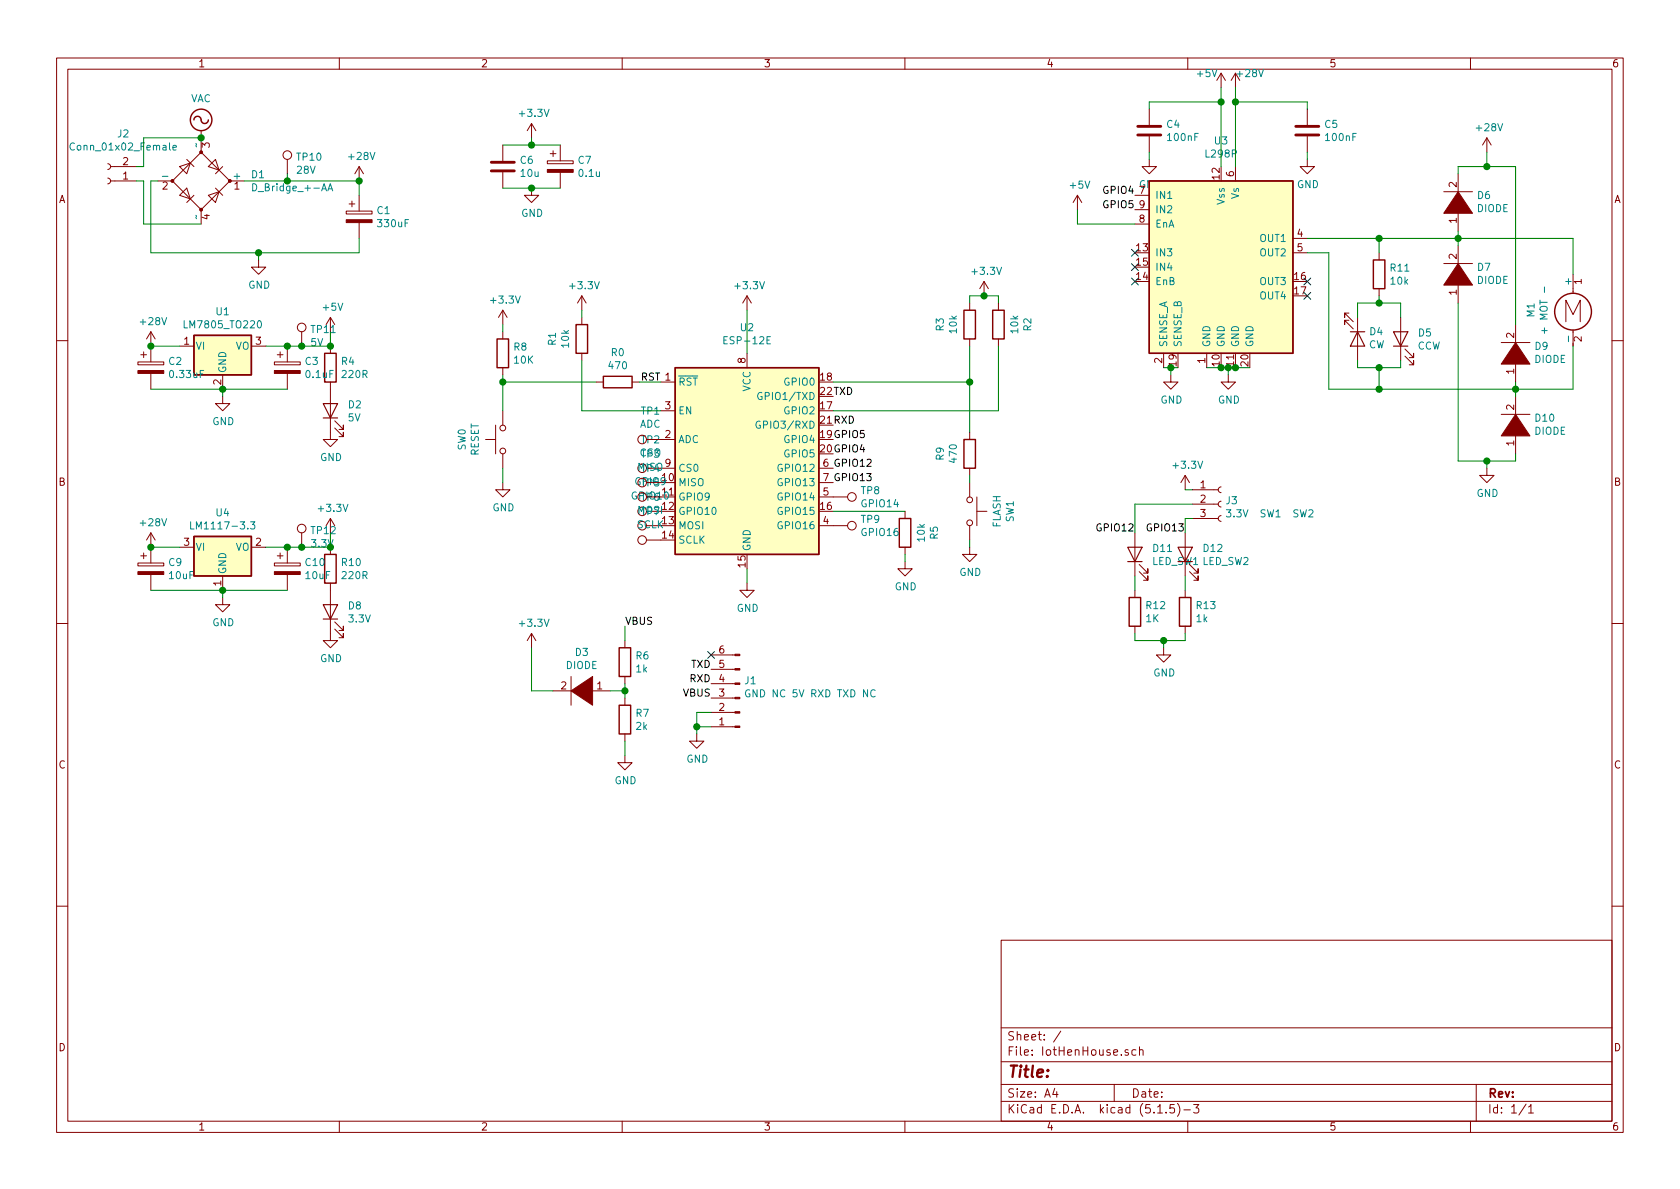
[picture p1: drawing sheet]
EESchema Schematic File Version 4
EELAYER 30 0
EELAYER END
$Descr A4 11693 8268
encoding utf-8
Sheet 1 1
Title ""
Date ""
Rev ""
Comp ""
Comment1 ""
Comment2 ""
Comment3 ""
Comment4 ""
$EndDescr
$Comp
L Device:LED D2
U 1 1
P 2300 2850
F 0 "D2" V 2339 2732 50  0000 R CNN
F 1 "5V" V 2248 2732 50  0000 R CNN
F 2 "LED_SMD:LED_0805_2012Metric_Pad1.15x1.40mm_HandSolder" H 2300 2850 50  0001 C CNN
F 3 "~" H 2300 2850 50  0001 C CNN
	1    2300 2850
	0    -1   -1   0   
$EndComp
$Comp
L Device:R R4
U 1 1
P 2300 2550
F 0 "R4" H 2370 2596 50  0000 L CNN
F 1 "220R" H 2370 2505 50  0000 L CNN
F 2 "Resistor_SMD:R_0805_2012Metric_Pad1.15x1.40mm_HandSolder" V 2230 2550 50  0001 C CNN
F 3 "~" H 2300 2550 50  0001 C CNN
	1    2300 2550
	1    0    0    -1  
$EndComp
$Comp
L power:GND #PWR011
U 1 1
P 2300 3000
F 0 "#PWR011" H 2300 2750 50  0001 C CNN
F 1 "GND" H 2305 2827 50  0000 C CNN
F 2 "" H 2300 3000 50  0001 C CNN
F 3 "" H 2300 3000 50  0001 C CNN
	1    2300 3000
	1    0    0    -1  
$EndComp
$Comp
L power:VAC #PWR01
U 1 1
P 1400 950
F 0 "#PWR01" H 1400 850 50  0001 C CNN
F 1 "VAC" H 1400 1225 50  0000 C CNN
F 2 "" H 1400 950 50  0001 C CNN
F 3 "" H 1400 950 50  0001 C CNN
	1    1400 950 
	1    0    0    -1  
$EndComp
$Comp
L Device:D_Bridge_+-AA D1
U 1 1
P 1400 1250
F 0 "D1" H 1744 1296 50  0000 L CNN
F 1 "D_Bridge_+-AA" H 1744 1205 50  0000 L CNN
F 2 "Diode_THT:Diode_Bridge_32.0x5.6x17.0mm_P10.0mm_P7.5mm" H 1400 1250 50  0001 C CNN
F 3 "~" H 1400 1250 50  0001 C CNN
	1    1400 1250
	1    0    0    -1  
$EndComp
$Comp
L Device:CP C1
U 1 1
P 2500 1500
F 0 "C1" H 2618 1546 50  0000 L CNN
F 1 "330uF" H 2618 1455 50  0000 L CNN
F 2 "Capacitor_THT:CP_Radial_D22.0mm_P10.00mm_SnapIn" H 2538 1350 50  0001 C CNN
F 3 "~" H 2500 1500 50  0001 C CNN
	1    2500 1500
	1    0    0    -1  
$EndComp
Wire Wire Line
	2500 1750 2500 1650
$Comp
L power:GND #PWR02
U 1 1
P 1800 1800
F 0 "#PWR02" H 1800 1550 50  0001 C CNN
F 1 "GND" H 1805 1627 50  0000 C CNN
F 2 "" H 1800 1800 50  0001 C CNN
F 3 "" H 1800 1800 50  0001 C CNN
	1    1800 1800
	1    0    0    -1  
$EndComp
Wire Wire Line
	2500 1250 2500 1350
$Comp
L Motor:Motor_DC M1
U 1 1
P 10950 2100
F 0 "M1" V 10655 2050 50  0000 C CNN
F 1 "+ MOT -" V 10746 2050 50  0000 C CNN
F 2 "Connector_JST:JST_NV_B02P-NV_1x02_P5.00mm_Vertical" H 10950 2010 50  0001 C CNN
F 3 "~" H 10950 2010 50  0001 C CNN
	1    10950 2100
	1    0    0    -1  
$EndComp
$Comp
L Driver_Motor:L298P U3
U 1 1
P 8500 1850
F 0 "U3" H 8500 2731 50  0000 C CNN
F 1 "L298P" H 8500 2640 50  0000 C CNN
F 2 "PowerSO-20:PowerSO-20" H 8650 2100 50  0001 C CNN
F 3 "http://www.st.com/st-web-ui/static/active/en/resource/technical/document/datasheet/CD00000240.pdf" H 8650 2100 50  0001 C CNN
	1    8500 1850
	1    0    0    -1  
$EndComp
$Comp
L power:GND #PWR019
U 1 1
P 8550 2600
F 0 "#PWR019" H 8550 2350 50  0001 C CNN
F 1 "GND" H 8555 2427 50  0000 C CNN
F 2 "" H 8550 2600 50  0001 C CNN
F 3 "" H 8550 2600 50  0001 C CNN
	1    8550 2600
	1    0    0    -1  
$EndComp
$Comp
L pspice:DIODE D6
U 1 1
P 10150 1400
F 0 "D6" V 10196 1272 50  0000 R CNN
F 1 "DIODE" V 10105 1272 50  0000 R CNN
F 2 "Diode_SMD:D_SMA" H 10150 1400 50  0001 C CNN
F 3 "~" H 10150 1400 50  0001 C CNN
	1    10150 1400
	0    -1   -1   0   
$EndComp
$Comp
L pspice:DIODE D7
U 1 1
P 10150 1900
F 0 "D7" V 10196 1772 50  0000 R CNN
F 1 "DIODE" V 10105 1772 50  0000 R CNN
F 2 "Diode_SMD:D_SMA" H 10150 1900 50  0001 C CNN
F 3 "~" H 10150 1900 50  0001 C CNN
	1    10150 1900
	0    -1   -1   0   
$EndComp
$Comp
L power:+28V #PWR022
U 1 1
P 10350 1050
F 0 "#PWR022" H 10350 900 50  0001 C CNN
F 1 "+28V" H 10365 1223 50  0000 C CNN
F 2 "" H 10600 1100 50  0001 C CNN
F 3 "" H 10600 1100 50  0001 C CNN
	1    10350 1050
	1    0    0    -1  
$EndComp
$Comp
L power:+5V #PWR014
U 1 1
P 7500 1450
F 0 "#PWR014" H 7500 1300 50  0001 C CNN
F 1 "+5V" H 7515 1623 50  0000 C CNN
F 2 "" H 7500 1450 50  0001 C CNN
F 3 "" H 7500 1450 50  0001 C CNN
	1    7500 1450
	1    0    0    -1  
$EndComp
Wire Wire Line
	7500 1450 7500 1550
Wire Wire Line
	7500 1550 7900 1550
$Comp
L power:+28V #PWR020
U 1 1
P 8600 600
F 0 "#PWR020" H 8600 450 50  0001 C CNN
F 1 "+28V" H 8700 700 50  0000 C CNN
F 2 "" H 8850 650 50  0001 C CNN
F 3 "" H 8850 650 50  0001 C CNN
	1    8600 600 
	1    0    0    -1  
$EndComp
$Comp
L power:+5V #PWR018
U 1 1
P 8500 600
F 0 "#PWR018" H 8500 450 50  0001 C CNN
F 1 "+5V" H 8400 700 50  0000 C CNN
F 2 "" H 8500 600 50  0001 C CNN
F 3 "" H 8500 600 50  0001 C CNN
	1    8500 600 
	1    0    0    -1  
$EndComp
$Comp
L Device:C C4
U 1 1
P 8000 900
F 0 "C4" H 8115 946 50  0000 L CNN
F 1 "100nF" H 8115 855 50  0000 L CNN
F 2 "Capacitor_SMD:CP_Elec_4x4.5" H 8038 750 50  0001 C CNN
F 3 "~" H 8000 900 50  0001 C CNN
	1    8000 900 
	1    0    0    -1  
$EndComp
$Comp
L Device:C C5
U 1 1
P 9100 900
F 0 "C5" H 9215 946 50  0000 L CNN
F 1 "100nF" H 9215 855 50  0000 L CNN
F 2 "Capacitor_SMD:CP_Elec_4x4.5" H 9138 750 50  0001 C CNN
F 3 "~" H 9100 900 50  0001 C CNN
	1    9100 900 
	1    0    0    -1  
$EndComp
Wire Wire Line
	9100 700  9100 750 
Wire Wire Line
	8500 700  8000 700 
Wire Wire Line
	8000 700  8000 750 
Wire Wire Line
	8600 700  9100 700 
$Comp
L power:+5V #PWR05
U 1 1
P 2300 2300
F 0 "#PWR05" H 2300 2150 50  0001 C CNN
F 1 "+5V" H 2315 2473 50  0000 C CNN
F 2 "" H 2300 2300 50  0001 C CNN
F 3 "" H 2300 2300 50  0001 C CNN
	1    2300 2300
	1    0    0    -1  
$EndComp
$Comp
L power:GND #PWR04
U 1 1
P 1550 2750
F 0 "#PWR04" H 1550 2500 50  0001 C CNN
F 1 "GND" H 1555 2577 50  0000 C CNN
F 2 "" H 1550 2750 50  0001 C CNN
F 3 "" H 1550 2750 50  0001 C CNN
	1    1550 2750
	1    0    0    -1  
$EndComp
Wire Wire Line
	1550 2700 1550 2750
$Comp
L Device:CP C3
U 1 1
P 2000 2550
F 0 "C3" H 2118 2596 50  0000 L CNN
F 1 "0.1uF" H 2118 2505 50  0000 L CNN
F 2 "Capacitor_THT:CP_Radial_D8.0mm_P3.50mm" H 2038 2400 50  0001 C CNN
F 3 "" H 2000 2550 50  0001 C CNN
	1    2000 2550
	1    0    0    -1  
$EndComp
$Comp
L Device:CP C2
U 1 1
P 1050 2550
F 0 "C2" H 1168 2596 50  0000 L CNN
F 1 "0.33uF" H 1168 2505 50  0000 L CNN
F 2 "Capacitor_THT:CP_Radial_D8.0mm_P3.50mm" H 1088 2400 50  0001 C CNN
F 3 "~" H 1050 2550 50  0001 C CNN
	1    1050 2550
	1    0    0    -1  
$EndComp
Connection ~ 1550 2700
Wire Wire Line
	1050 2400 1250 2400
Wire Wire Line
	1050 2700 1550 2700
Wire Wire Line
	1850 2400 2000 2400
Wire Wire Line
	1550 2700 2000 2700
Connection ~ 2000 2400
Wire Wire Line
	2300 2300 2300 2400
$Comp
L power:GND #PWR08
U 1 1
P 5200 4050
F 0 "#PWR08" H 5200 3800 50  0001 C CNN
F 1 "GND" H 5205 3877 50  0000 C CNN
F 2 "" H 5200 4050 50  0001 C CNN
F 3 "" H 5200 4050 50  0001 C CNN
	1    5200 4050
	1    0    0    -1  
$EndComp
Wire Wire Line
	5200 4050 5200 3950
$Comp
L power:+3.3V #PWR07
U 1 1
P 3700 950
F 0 "#PWR07" H 3700 800 50  0001 C CNN
F 1 "+3.3V" H 3715 1123 50  0000 C CNN
F 2 "" H 3700 950 50  0001 C CNN
F 3 "" H 3700 950 50  0001 C CNN
	1    3700 950 
	1    0    0    -1  
$EndComp
$Comp
L Device:R R1
U 1 1
P 4050 2350
F 0 "R1" V 3843 2350 50  0000 C CNN
F 1 "10k" V 3934 2350 50  0000 C CNN
F 2 "Resistor_SMD:R_0805_2012Metric_Pad1.15x1.40mm_HandSolder" V 3980 2350 50  0001 C CNN
F 3 "~" H 4050 2350 50  0001 C CNN
	1    4050 2350
	1    0    0    -1  
$EndComp
$Comp
L Device:R R0
U 1 1
P 4300 2650
F 0 "R0" V 4093 2650 50  0000 C CNN
F 1 "470" V 4184 2650 50  0000 C CNN
F 2 "Resistor_SMD:R_0805_2012Metric_Pad1.15x1.40mm_HandSolder" V 4230 2650 50  0001 C CNN
F 3 "~" H 4300 2650 50  0001 C CNN
	1    4300 2650
	0    1    1    0   
$EndComp
$Comp
L Switch:SW_Push SW0
U 1 1
P 3500 3050
F 0 "SW0" H 3500 3335 50  0000 C CNN
F 1 "RESET" H 3500 3244 50  0000 C CNN
F 2 "Button_Switch_SMD:SW_SPST_CK_RS282G05A3" H 3500 3250 50  0001 C CNN
F 3 "~" H 3500 3250 50  0001 C CNN
	1    3500 3050
	0    -1   -1   0   
$EndComp
$Comp
L power:GND #PWR06
U 1 1
P 3500 3350
F 0 "#PWR06" H 3500 3100 50  0001 C CNN
F 1 "GND" H 3505 3177 50  0000 C CNN
F 2 "" H 3500 3350 50  0001 C CNN
F 3 "" H 3500 3350 50  0001 C CNN
	1    3500 3350
	1    0    0    -1  
$EndComp
$Comp
L power:GND #PWR010
U 1 1
P 6300 3900
F 0 "#PWR010" H 6300 3650 50  0001 C CNN
F 1 "GND" H 6305 3727 50  0000 C CNN
F 2 "" H 6300 3900 50  0001 C CNN
F 3 "" H 6300 3900 50  0001 C CNN
	1    6300 3900
	1    0    0    -1  
$EndComp
$Comp
L Device:R R5
U 1 1
P 6300 3700
F 0 "R5" V 6093 3700 50  0000 C CNN
F 1 "10k" V 6184 3700 50  0000 C CNN
F 2 "Resistor_SMD:R_0805_2012Metric_Pad1.15x1.40mm_HandSolder" V 6230 3700 50  0001 C CNN
F 3 "~" H 6300 3700 50  0001 C CNN
	1    6300 3700
	-1   0    0    1   
$EndComp
Wire Wire Line
	6300 3850 6300 3900
Wire Wire Line
	2000 2400 2100 2400
Connection ~ 2300 2400
$Comp
L Device:R R3
U 1 1
P 6750 2250
F 0 "R3" V 6543 2250 50  0000 C CNN
F 1 "10k" V 6634 2250 50  0000 C CNN
F 2 "Resistor_SMD:R_0805_2012Metric_Pad1.15x1.40mm_HandSolder" V 6680 2250 50  0001 C CNN
F 3 "~" H 6750 2250 50  0001 C CNN
	1    6750 2250
	1    0    0    -1  
$EndComp
$Comp
L Device:R R2
U 1 1
P 6950 2250
F 0 "R2" V 6743 2250 50  0000 C CNN
F 1 "10k" V 6834 2250 50  0000 C CNN
F 2 "Resistor_SMD:R_0805_2012Metric_Pad1.15x1.40mm_HandSolder" V 6880 2250 50  0001 C CNN
F 3 "~" H 6950 2250 50  0001 C CNN
	1    6950 2250
	-1   0    0    1   
$EndComp
$Comp
L Switch:SW_Push SW1
U 1 1
P 6750 3550
F 0 "SW1" H 6750 3835 50  0000 C CNN
F 1 "FLASH" H 6750 3744 50  0000 C CNN
F 2 "Connector_PinHeader_2.54mm:PinHeader_1x02_P2.54mm_Vertical" H 6750 3750 50  0001 C CNN
F 3 "~" H 6750 3750 50  0001 C CNN
	1    6750 3550
	0    1    1    0   
$EndComp
$Comp
L power:GND #PWR09
U 1 1
P 6750 3800
F 0 "#PWR09" H 6750 3550 50  0001 C CNN
F 1 "GND" H 6755 3627 50  0000 C CNN
F 2 "" H 6750 3800 50  0001 C CNN
F 3 "" H 6750 3800 50  0001 C CNN
	1    6750 3800
	1    0    0    -1  
$EndComp
Wire Wire Line
	6750 3800 6750 3750
Wire Wire Line
	5800 3550 6300 3550
$Comp
L Device:C C6
U 1 1
P 3500 1150
F 0 "C6" H 3615 1196 50  0000 L CNN
F 1 "10u" H 3615 1105 50  0000 L CNN
F 2 "Capacitor_SMD:C_1210_3225Metric_Pad1.42x2.65mm_HandSolder" H 3538 1000 50  0001 C CNN
F 3 "~" H 3500 1150 50  0001 C CNN
	1    3500 1150
	1    0    0    -1  
$EndComp
$Comp
L Device:CP C7
U 1 1
P 3900 1150
F 0 "C7" H 4018 1196 50  0000 L CNN
F 1 "0.1u" H 4018 1105 50  0000 L CNN
F 2 "Capacitor_SMD:C_1210_3225Metric_Pad1.42x2.65mm_HandSolder" H 3938 1000 50  0001 C CNN
F 3 "tantalum" H 3900 1150 50  0001 C CNN
	1    3900 1150
	1    0    0    -1  
$EndComp
Wire Wire Line
	3700 1000 3700 950 
Connection ~ 3700 1000
Wire Wire Line
	3700 1000 3900 1000
Wire Wire Line
	3500 1000 3700 1000
$Comp
L pspice:DIODE D3
U 1 1
P 4050 4800
F 0 "D3" H 4050 4535 50  0000 C CNN
F 1 "DIODE" H 4050 4626 50  0000 C CNN
F 2 "Diode_SMD:D_SMA" H 4050 4800 50  0001 C CNN
F 3 "~" H 4050 4800 50  0001 C CNN
	1    4050 4800
	-1   0    0    1   
$EndComp
Wire Wire Line
	4250 4800 4350 4800
Wire Wire Line
	3850 4800 3700 4800
Wire Wire Line
	3700 4800 3700 4500
$Comp
L power:+3.3V #PWR0101
U 1 1
P 3700 4500
F 0 "#PWR0101" H 3700 4350 50  0001 C CNN
F 1 "+3.3V" H 3715 4673 50  0000 C CNN
F 2 "" H 3700 4500 50  0001 C CNN
F 3 "" H 3700 4500 50  0001 C CNN
	1    3700 4500
	1    0    0    -1  
$EndComp
$Comp
L Device:R R6
U 1 1
P 4350 4600
F 0 "R6" H 4420 4646 50  0000 L CNN
F 1 "1k" H 4420 4555 50  0000 L CNN
F 2 "Resistor_SMD:R_0805_2012Metric_Pad1.15x1.40mm_HandSolder" V 4280 4600 50  0001 C CNN
F 3 "~" H 4350 4600 50  0001 C CNN
	1    4350 4600
	1    0    0    -1  
$EndComp
$Comp
L Device:R R7
U 1 1
P 4350 5000
F 0 "R7" H 4420 5046 50  0000 L CNN
F 1 "2k" H 4420 4955 50  0000 L CNN
F 2 "Resistor_SMD:R_0805_2012Metric_Pad1.15x1.40mm_HandSolder" V 4280 5000 50  0001 C CNN
F 3 "~" H 4350 5000 50  0001 C CNN
	1    4350 5000
	1    0    0    -1  
$EndComp
Wire Wire Line
	4350 4750 4350 4800
Connection ~ 4350 4800
Wire Wire Line
	4350 4850 4350 4800
$Comp
L power:GND #PWR0102
U 1 1
P 4350 5250
F 0 "#PWR0102" H 4350 5000 50  0001 C CNN
F 1 "GND" H 4355 5077 50  0000 C CNN
F 2 "" H 4350 5250 50  0001 C CNN
F 3 "" H 4350 5250 50  0001 C CNN
	1    4350 5250
	1    0    0    -1  
$EndComp
Wire Wire Line
	4350 5150 4350 5250
Wire Wire Line
	4350 4450 4350 4350
$Comp
L Connector:Conn_01x02_Female J2
U 1 1
P 750 1250
F 0 "J2" H 642 925 50  0000 C CNN
F 1 "Conn_01x02_Female" H 642 1016 50  0000 C CNN
F 2 "Connector_PinHeader_2.54mm:PinHeader_1x02_P2.54mm_Vertical" H 750 1250 50  0001 C CNN
F 3 "~" H 750 1250 50  0001 C CNN
	1    750  1250
	-1   0    0    1   
$EndComp
Wire Wire Line
	1400 950  1000 950 
Wire Wire Line
	1000 950  1000 1150
Connection ~ 1400 950 
Wire Wire Line
	3500 1300 3700 1300
$Comp
L power:GND #PWR017
U 1 1
P 3700 1300
F 0 "#PWR017" H 3700 1050 50  0001 C CNN
F 1 "GND" H 3705 1127 50  0000 C CNN
F 2 "" H 3700 1300 50  0001 C CNN
F 3 "" H 3700 1300 50  0001 C CNN
	1    3700 1300
	1    0    0    -1  
$EndComp
Connection ~ 3700 1300
Wire Wire Line
	3700 1300 3900 1300
Wire Wire Line
	6750 2100 6750 2050
Wire Wire Line
	6750 2050 6850 2050
$Comp
L power:+3.3V #PWR025
U 1 1
P 6850 2050
F 0 "#PWR025" H 6850 1900 50  0001 C CNN
F 1 "+3.3V" H 6865 2223 50  0000 C CNN
F 2 "" H 6850 2050 50  0001 C CNN
F 3 "" H 6850 2050 50  0001 C CNN
	1    6850 2050
	1    0    0    -1  
$EndComp
Wire Wire Line
	5800 2650 6750 2650
Connection ~ 6750 2650
Wire Wire Line
	6950 2850 6950 2400
Wire Wire Line
	6750 2400 6750 2650
$Comp
L Device:R R9
U 1 1
P 6750 3150
F 0 "R9" V 6543 3150 50  0000 C CNN
F 1 "470" V 6634 3150 50  0000 C CNN
F 2 "Resistor_SMD:R_0805_2012Metric_Pad1.15x1.40mm_HandSolder" V 6680 3150 50  0001 C CNN
F 3 "~" H 6750 3150 50  0001 C CNN
	1    6750 3150
	1    0    0    -1  
$EndComp
Wire Wire Line
	6750 2650 6750 3000
Wire Wire Line
	6750 3300 6750 3350
Wire Wire Line
	6850 2050 6950 2050
Wire Wire Line
	6950 2050 6950 2100
Connection ~ 6850 2050
Wire Wire Line
	3500 3250 3500 3350
$Comp
L Device:R R8
U 1 1
P 3500 2450
F 0 "R8" H 3570 2496 50  0000 L CNN
F 1 "10K" H 3570 2405 50  0000 L CNN
F 2 "Resistor_SMD:R_0805_2012Metric_Pad1.15x1.40mm_HandSolder" V 3430 2450 50  0001 C CNN
F 3 "~" H 3500 2450 50  0001 C CNN
	1    3500 2450
	1    0    0    -1  
$EndComp
Wire Wire Line
	4450 2650 4600 2650
Wire Wire Line
	3500 2650 3500 2600
Wire Wire Line
	3500 2650 3500 2850
Connection ~ 3500 2650
$Comp
L power:+3.3V #PWR013
U 1 1
P 3500 2250
F 0 "#PWR013" H 3500 2100 50  0001 C CNN
F 1 "+3.3V" H 3515 2423 50  0000 C CNN
F 2 "" H 3500 2250 50  0001 C CNN
F 3 "" H 3500 2250 50  0001 C CNN
	1    3500 2250
	1    0    0    -1  
$EndComp
Wire Wire Line
	3500 2250 3500 2300
$Comp
L power:+3.3V #PWR024
U 1 1
P 5200 2150
F 0 "#PWR024" H 5200 2000 50  0001 C CNN
F 1 "+3.3V" H 5215 2323 50  0000 C CNN
F 2 "" H 5200 2150 50  0001 C CNN
F 3 "" H 5200 2150 50  0001 C CNN
	1    5200 2150
	1    0    0    -1  
$EndComp
Wire Wire Line
	5800 2850 6950 2850
Wire Wire Line
	5200 2150 5200 2450
Wire Wire Line
	4050 2850 4600 2850
Wire Wire Line
	4050 2500 4050 2850
$Comp
L power:+3.3V #PWR015
U 1 1
P 4050 2150
F 0 "#PWR015" H 4050 2000 50  0001 C CNN
F 1 "+3.3V" H 4065 2323 50  0000 C CNN
F 2 "" H 4050 2150 50  0001 C CNN
F 3 "" H 4050 2150 50  0001 C CNN
	1    4050 2150
	1    0    0    -1  
$EndComp
Wire Wire Line
	4050 2150 4050 2200
Text Label 5800 3050 0    50   ~ 0
GPIO5
Text Label 5800 3150 0    50   ~ 0
GPIO4
Text Label 5800 2950 0    50   ~ 0
RXD
Text Label 5800 2750 0    50   ~ 0
TXD
Text Label 4600 2650 2    50   ~ 0
RST
Text Label 4350 4350 0    50   ~ 0
VBUS
$Comp
L power:+28V #PWR03
U 1 1
P 2500 1250
F 0 "#PWR03" H 2500 1100 50  0001 C CNN
F 1 "+28V" H 2515 1423 50  0000 C CNN
F 2 "" H 2750 1300 50  0001 C CNN
F 3 "" H 2750 1300 50  0001 C CNN
	1    2500 1250
	1    0    0    -1  
$EndComp
Connection ~ 2500 1250
$Comp
L power:+28V #PWR0103
U 1 1
P 1050 2400
F 0 "#PWR0103" H 1050 2250 50  0001 C CNN
F 1 "+28V" H 1065 2573 50  0000 C CNN
F 2 "" H 1300 2450 50  0001 C CNN
F 3 "" H 1300 2450 50  0001 C CNN
	1    1050 2400
	1    0    0    -1  
$EndComp
$Comp
L Regulator_Linear:LM1117-3.3 U4
U 1 1
P 1550 3800
F 0 "U4" H 1550 4042 50  0000 C CNN
F 1 "LM1117-3.3" H 1550 3951 50  0000 C CNN
F 2 "Package_TO_SOT_SMD:SOT-223" H 1550 3800 50  0001 C CNN
F 3 "http://www.ti.com/lit/ds/symlink/lm1117.pdf" H 1550 3800 50  0001 C CNN
	1    1550 3800
	1    0    0    -1  
$EndComp
$Comp
L Device:CP C9
U 1 1
P 1050 3950
F 0 "C9" H 1168 3996 50  0000 L CNN
F 1 "10uF" H 1168 3905 50  0000 L CNN
F 2 "Capacitor_SMD:C_1210_3225Metric_Pad1.42x2.65mm_HandSolder" H 1088 3800 50  0001 C CNN
F 3 "tantalum" H 1050 3950 50  0001 C CNN
	1    1050 3950
	1    0    0    -1  
$EndComp
Wire Wire Line
	1050 3800 1250 3800
Wire Wire Line
	1050 4100 1550 4100
$Comp
L power:+28V #PWR0104
U 1 1
P 1050 3800
F 0 "#PWR0104" H 1050 3650 50  0001 C CNN
F 1 "+28V" H 1065 3973 50  0000 C CNN
F 2 "" H 1300 3850 50  0001 C CNN
F 3 "" H 1300 3850 50  0001 C CNN
	1    1050 3800
	1    0    0    -1  
$EndComp
$Comp
L Device:LED D8
U 1 1
P 2300 4250
F 0 "D8" V 2339 4132 50  0000 R CNN
F 1 "3.3V" V 2248 4132 50  0000 R CNN
F 2 "LED_SMD:LED_0805_2012Metric_Pad1.15x1.40mm_HandSolder" H 2300 4250 50  0001 C CNN
F 3 "~" H 2300 4250 50  0001 C CNN
	1    2300 4250
	0    -1   -1   0   
$EndComp
$Comp
L Device:R R10
U 1 1
P 2300 3950
F 0 "R10" H 2370 3996 50  0000 L CNN
F 1 "220R" H 2370 3905 50  0000 L CNN
F 2 "Resistor_SMD:R_0805_2012Metric_Pad1.15x1.40mm_HandSolder" V 2230 3950 50  0001 C CNN
F 3 "~" H 2300 3950 50  0001 C CNN
	1    2300 3950
	1    0    0    -1  
$EndComp
$Comp
L power:GND #PWR0105
U 1 1
P 2300 4400
F 0 "#PWR0105" H 2300 4150 50  0001 C CNN
F 1 "GND" H 2305 4227 50  0000 C CNN
F 2 "" H 2300 4400 50  0001 C CNN
F 3 "" H 2300 4400 50  0001 C CNN
	1    2300 4400
	1    0    0    -1  
$EndComp
$Comp
L Device:CP C10
U 1 1
P 2000 3950
F 0 "C10" H 2118 3996 50  0000 L CNN
F 1 "10uF" H 2118 3905 50  0000 L CNN
F 2 "Capacitor_SMD:C_1210_3225Metric_Pad1.42x2.65mm_HandSolder" H 2038 3800 50  0001 C CNN
F 3 "tantalum" H 2000 3950 50  0001 C CNN
	1    2000 3950
	1    0    0    -1  
$EndComp
Wire Wire Line
	1850 3800 2000 3800
Wire Wire Line
	1550 4100 2000 4100
Connection ~ 2000 3800
Wire Wire Line
	2300 3700 2300 3800
Wire Wire Line
	2000 3800 2100 3800
Connection ~ 2300 3800
$Comp
L power:GND #PWR0106
U 1 1
P 1550 4150
F 0 "#PWR0106" H 1550 3900 50  0001 C CNN
F 1 "GND" H 1555 3977 50  0000 C CNN
F 2 "" H 1550 4150 50  0001 C CNN
F 3 "" H 1550 4150 50  0001 C CNN
	1    1550 4150
	1    0    0    -1  
$EndComp
Wire Wire Line
	1550 4150 1550 4100
Connection ~ 1550 4100
Connection ~ 1050 3800
$Comp
L power:+3.3V #PWR0107
U 1 1
P 2300 3700
F 0 "#PWR0107" H 2300 3550 50  0001 C CNN
F 1 "+3.3V" H 2315 3873 50  0000 C CNN
F 2 "" H 2300 3700 50  0001 C CNN
F 3 "" H 2300 3700 50  0001 C CNN
	1    2300 3700
	1    0    0    -1  
$EndComp
Connection ~ 1050 2400
Wire Wire Line
	3500 2650 4150 2650
$Comp
L Connector:Conn_01x06_Male J1
U 1 1
P 5150 4850
F 0 "J1" H 5122 4732 50  0000 R CNN
F 1 "GND NC 5V RXD TXD NC" H 5122 4823 50  0000 R CNN
F 2 "Connector_PinHeader_2.54mm:PinHeader_1x06_P2.54mm_Vertical" H 5150 4850 50  0001 C CNN
F 3 "~" H 5150 4850 50  0001 C CNN
	1    5150 4850
	-1   0    0    1   
$EndComp
Text Label 4950 4850 2    50   ~ 0
VBUS
Text Label 4950 4750 2    50   ~ 0
RXD
Text Label 4950 4650 2    50   ~ 0
TXD
Connection ~ 4850 5050
Wire Wire Line
	4850 5050 4850 4950
Wire Wire Line
	4950 4950 4850 4950
Wire Wire Line
	4850 5050 4850 5100
Wire Wire Line
	4950 5050 4850 5050
$Comp
L power:GND #PWR012
U 1 1
P 4850 5100
F 0 "#PWR012" H 4850 4850 50  0001 C CNN
F 1 "GND" H 4855 4927 50  0000 C CNN
F 2 "" H 4850 5100 50  0001 C CNN
F 3 "" H 4850 5100 50  0001 C CNN
	1    4850 5100
	1    0    0    -1  
$EndComp
NoConn ~ 4950 4550
NoConn ~ 9100 1950
NoConn ~ 9100 2050
Text Label 7900 1450 2    50   ~ 0
GPIO5
Text Label 7900 1350 2    50   ~ 0
GPIO4
NoConn ~ 7900 1750
NoConn ~ 7900 1850
NoConn ~ 7900 1950
Wire Wire Line
	8200 2550 8150 2550
$Comp
L power:GND #PWR021
U 1 1
P 8150 2600
F 0 "#PWR021" H 8150 2350 50  0001 C CNN
F 1 "GND" H 8155 2427 50  0000 C CNN
F 2 "" H 8150 2600 50  0001 C CNN
F 3 "" H 8150 2600 50  0001 C CNN
	1    8150 2600
	1    0    0    -1  
$EndComp
Wire Wire Line
	8150 2550 8150 2600
Connection ~ 8150 2550
Wire Wire Line
	8150 2550 8100 2550
Wire Wire Line
	8400 2550 8500 2550
Connection ~ 8500 2550
Wire Wire Line
	8500 2550 8550 2550
Connection ~ 8600 2550
Wire Wire Line
	8600 2550 8700 2550
Wire Wire Line
	8550 2600 8550 2550
Connection ~ 8550 2550
Wire Wire Line
	8550 2550 8600 2550
$Comp
L Device:R R11
U 1 1
P 9600 1900
F 0 "R11" H 9670 1946 50  0000 L CNN
F 1 "10k" H 9670 1855 50  0000 L CNN
F 2 "Resistor_SMD:R_0805_2012Metric_Pad1.15x1.40mm_HandSolder" V 9530 1900 50  0001 C CNN
F 3 "~" H 9600 1900 50  0001 C CNN
	1    9600 1900
	1    0    0    -1  
$EndComp
$Comp
L Device:LED D4
U 1 1
P 9450 2350
F 0 "D4" V 9397 2428 50  0000 L CNN
F 1 "CW" V 9488 2428 50  0000 L CNN
F 2 "LED_SMD:LED_0805_2012Metric_Pad1.15x1.40mm_HandSolder" H 9450 2350 50  0001 C CNN
F 3 "~" H 9450 2350 50  0001 C CNN
	1    9450 2350
	0    1    1    0   
$EndComp
Wire Wire Line
	9600 2050 9600 2100
$Comp
L Device:LED D5
U 1 1
P 9750 2350
F 0 "D5" V 9789 2233 50  0000 R CNN
F 1 "CCW" V 9698 2233 50  0000 R CNN
F 2 "LED_SMD:LED_0805_2012Metric_Pad1.15x1.40mm_HandSolder" H 9750 2350 50  0001 C CNN
F 3 "~" H 9750 2350 50  0001 C CNN
	1    9750 2350
	0    -1   -1   0   
$EndComp
Wire Wire Line
	9750 2500 9750 2550
Wire Wire Line
	9750 2550 9600 2550
Wire Wire Line
	9750 2100 9750 2200
Wire Wire Line
	9750 2100 9600 2100
Wire Wire Line
	9450 2100 9600 2100
Connection ~ 9600 2100
Connection ~ 9600 2550
Wire Wire Line
	9600 2550 9450 2550
Wire Wire Line
	9100 1650 9600 1650
Wire Wire Line
	9100 1750 9250 1750
Wire Wire Line
	9250 1750 9250 2700
Connection ~ 9600 1650
Wire Wire Line
	10950 1650 10950 1900
Wire Wire Line
	9450 2500 9450 2550
Wire Wire Line
	9450 2100 9450 2200
Wire Wire Line
	10950 2400 10950 2700
Wire Wire Line
	10350 1050 10350 1150
Wire Wire Line
	9600 1650 10150 1650
Wire Wire Line
	10150 1600 10150 1650
Connection ~ 10150 1650
Wire Wire Line
	10150 1650 10950 1650
Wire Wire Line
	10150 1650 10150 1700
$Comp
L pspice:DIODE D10
U 1 1
P 10550 2950
F 0 "D10" V 10596 2822 50  0000 R CNN
F 1 "DIODE" V 10505 2822 50  0000 R CNN
F 2 "Diode_SMD:D_SMA" H 10550 2950 50  0001 C CNN
F 3 "~" H 10550 2950 50  0001 C CNN
	1    10550 2950
	0    -1   -1   0   
$EndComp
$Comp
L power:GND #PWR026
U 1 1
P 10350 3250
F 0 "#PWR026" H 10350 3000 50  0001 C CNN
F 1 "GND" H 10355 3077 50  0000 C CNN
F 2 "" H 10350 3250 50  0001 C CNN
F 3 "" H 10350 3250 50  0001 C CNN
	1    10350 3250
	1    0    0    -1  
$EndComp
Wire Wire Line
	10550 3150 10550 3200
Wire Wire Line
	10550 2700 10550 2750
Connection ~ 10550 2700
Wire Wire Line
	10550 2700 10950 2700
$Comp
L pspice:DIODE D9
U 1 1
P 10550 2450
F 0 "D9" V 10596 2322 50  0000 R CNN
F 1 "DIODE" V 10505 2322 50  0000 R CNN
F 2 "Diode_SMD:D_SMA" H 10550 2450 50  0001 C CNN
F 3 "~" H 10550 2450 50  0001 C CNN
	1    10550 2450
	0    -1   -1   0   
$EndComp
Wire Wire Line
	10550 2650 10550 2700
Wire Wire Line
	9600 1650 9600 1750
Wire Wire Line
	9250 2700 9600 2700
Wire Wire Line
	9600 2550 9600 2700
Connection ~ 9600 2700
Wire Wire Line
	9600 2700 10550 2700
$Comp
L power:GND #PWR023
U 1 1
P 9100 1100
F 0 "#PWR023" H 9100 850 50  0001 C CNN
F 1 "GND" H 9105 927 50  0000 C CNN
F 2 "" H 9100 1100 50  0001 C CNN
F 3 "" H 9100 1100 50  0001 C CNN
	1    9100 1100
	1    0    0    -1  
$EndComp
$Comp
L power:GND #PWR016
U 1 1
P 8000 1100
F 0 "#PWR016" H 8000 850 50  0001 C CNN
F 1 "GND" H 8005 927 50  0000 C CNN
F 2 "" H 8000 1100 50  0001 C CNN
F 3 "" H 8000 1100 50  0001 C CNN
	1    8000 1100
	1    0    0    -1  
$EndComp
Wire Wire Line
	8000 1050 8000 1100
Wire Wire Line
	9100 1050 9100 1100
Wire Wire Line
	8600 700  8600 1150
Wire Wire Line
	8500 700  8500 1150
Wire Wire Line
	8500 600  8500 700 
Connection ~ 8500 700 
Wire Wire Line
	8600 600  8600 700 
Connection ~ 8600 700 
Wire Wire Line
	10550 1150 10350 1150
Wire Wire Line
	10550 1150 10550 2250
Wire Wire Line
	10150 1150 10150 1200
Connection ~ 10350 1150
Wire Wire Line
	10350 1150 10150 1150
Wire Wire Line
	10150 3200 10350 3200
Wire Wire Line
	10150 2100 10150 3200
Wire Wire Line
	10350 3200 10350 3250
Connection ~ 10350 3200
Wire Wire Line
	10350 3200 10550 3200
$Comp
L RF_Module:ESP-12E U2
U 1 1
P 5200 3250
F 0 "U2" H 5200 4231 50  0000 C CNN
F 1 "ESP-12E" H 5200 4140 50  0000 C CNN
F 2 "RF_Module:ESP-12E" H 5200 3250 50  0001 C CNN
F 3 "http://wiki.ai-thinker.com/_media/esp8266/esp8266_series_modules_user_manual_v1.1.pdf" H 4850 3350 50  0001 C CNN
	1    5200 3250
	1    0    0    -1  
$EndComp
$Comp
L Connector:TestPoint TP8
U 1 1
P 5800 3450
F 0 "TP8" V 5754 3638 50  0000 L CNN
F 1 "GPIO14" V 5845 3638 50  0000 L CNN
F 2 "TestPoint:TestPoint_Pad_D1.5mm" H 6000 3450 50  0001 C CNN
F 3 "~" H 6000 3450 50  0001 C CNN
	1    5800 3450
	0    1    1    0   
$EndComp
$Comp
L Connector:TestPoint TP9
U 1 1
P 5800 3650
F 0 "TP9" V 5754 3838 50  0000 L CNN
F 1 "GPIO16" V 5845 3838 50  0000 L CNN
F 2 "TestPoint:TestPoint_Pad_D1.5mm" H 6000 3650 50  0001 C CNN
F 3 "~" H 6000 3650 50  0001 C CNN
	1    5800 3650
	0    1    1    0   
$EndComp
$Comp
L Connector:TestPoint TP5
U 1 1
P 4600 3550
F 0 "TP5" V 4795 3622 50  0000 C CNN
F 1 "GPIO10" V 4704 3622 50  0000 C CNN
F 2 "TestPoint:TestPoint_Pad_D1.5mm" H 4800 3550 50  0001 C CNN
F 3 "~" H 4800 3550 50  0001 C CNN
	1    4600 3550
	0    -1   -1   0   
$EndComp
$Comp
L Connector:TestPoint TP6
U 1 1
P 4600 3650
F 0 "TP6" V 4795 3722 50  0000 C CNN
F 1 "MOSI" V 4704 3722 50  0000 C CNN
F 2 "TestPoint:TestPoint_Pad_D1.5mm" H 4800 3650 50  0001 C CNN
F 3 "~" H 4800 3650 50  0001 C CNN
	1    4600 3650
	0    -1   -1   0   
$EndComp
$Comp
L Connector:TestPoint TP7
U 1 1
P 4600 3750
F 0 "TP7" V 4795 3822 50  0000 C CNN
F 1 "SCLK" V 4704 3822 50  0000 C CNN
F 2 "TestPoint:TestPoint_Pad_D1.5mm" H 4800 3750 50  0001 C CNN
F 3 "~" H 4800 3750 50  0001 C CNN
	1    4600 3750
	0    -1   -1   0   
$EndComp
Text Label 5800 3250 0    50   ~ 0
GPIO12
Text Label 5800 3350 0    50   ~ 0
GPIO13
Text Label 8250 3700 2    50   ~ 0
GPIO13
$Comp
L power:+3.3V #PWR027
U 1 1
P 8250 3400
F 0 "#PWR027" H 8250 3250 50  0001 C CNN
F 1 "+3.3V" H 8265 3573 50  0000 C CNN
F 2 "" H 8250 3400 50  0001 C CNN
F 3 "" H 8250 3400 50  0001 C CNN
	1    8250 3400
	1    0    0    -1  
$EndComp
$Comp
L Device:R R12
U 1 1
P 7900 4250
F 0 "R12" H 7970 4296 50  0000 L CNN
F 1 "1K" H 7970 4205 50  0000 L CNN
F 2 "Resistor_SMD:R_0805_2012Metric_Pad1.15x1.40mm_HandSolder" V 7830 4250 50  0001 C CNN
F 3 "~" H 7900 4250 50  0001 C CNN
	1    7900 4250
	1    0    0    -1  
$EndComp
Wire Wire Line
	7900 4400 7900 4450
Wire Wire Line
	1050 1250 1100 1250
Wire Wire Line
	1050 1250 1050 1750
Wire Wire Line
	1400 1550 1000 1550
Wire Wire Line
	1000 1550 1000 1250
$Comp
L Regulator_Linear:LM7805_TO220 U1
U 1 1
P 1550 2400
F 0 "U1" H 1550 2642 50  0000 C CNN
F 1 "LM7805_TO220" H 1550 2551 50  0000 C CNN
F 2 "Package_TO_SOT_THT:TO-220-3_Vertical" H 1550 2625 50  0001 C CIN
F 3 "http://www.fairchildsemi.com/ds/LM/LM7805.pdf" H 1550 2350 50  0001 C CNN
	1    1550 2400
	1    0    0    -1  
$EndComp
$Comp
L Connector:Conn_01x03_Female J3
U 1 1
P 8500 3500
F 0 "J3" H 8528 3526 50  0000 L CNN
F 1 "3.3V  SW1  SW2" H 8528 3435 50  0000 L CNN
F 2 "Connector_JST:JST_NV_B03P-NV_1x03_P5.00mm_Vertical" H 8500 3500 50  0001 C CNN
F 3 "~" H 8500 3500 50  0001 C CNN
	1    8500 3500
	1    0    0    -1  
$EndComp
Wire Wire Line
	8300 3400 8250 3400
Wire Wire Line
	8250 3600 8300 3600
Wire Wire Line
	8300 3500 7900 3500
Text Label 7900 3700 2    50   ~ 0
GPIO12
$Comp
L Device:LED D11
U 1 1
P 7900 3850
F 0 "D11" V 7939 3732 50  0000 R CNN
F 1 "LED_SW1" V 7848 3732 50  0000 R CNN
F 2 "LED_SMD:LED_0805_2012Metric_Pad1.15x1.40mm_HandSolder" H 7900 3850 50  0001 C CNN
F 3 "~" H 7900 3850 50  0001 C CNN
	1    7900 3850
	0    -1   -1   0   
$EndComp
$Comp
L Device:LED D12
U 1 1
P 8250 3850
F 0 "D12" V 8289 3732 50  0000 R CNN
F 1 "LED_SW2" V 8198 3732 50  0000 R CNN
F 2 "LED_SMD:LED_0805_2012Metric_Pad1.15x1.40mm_HandSolder" H 8250 3850 50  0001 C CNN
F 3 "~" H 8250 3850 50  0001 C CNN
	1    8250 3850
	0    -1   -1   0   
$EndComp
Wire Wire Line
	8250 3600 8250 3700
Wire Wire Line
	7900 3500 7900 3700
Wire Wire Line
	7900 4450 8100 4450
Connection ~ 8100 4450
Wire Wire Line
	8250 4450 8100 4450
Wire Wire Line
	8100 4450 8100 4500
Wire Wire Line
	8250 4450 8250 4400
$Comp
L power:GND #PWR028
U 1 1
P 8100 4500
F 0 "#PWR028" H 8100 4250 50  0001 C CNN
F 1 "GND" H 8105 4327 50  0000 C CNN
F 2 "" H 8100 4500 50  0001 C CNN
F 3 "" H 8100 4500 50  0001 C CNN
	1    8100 4500
	1    0    0    -1  
$EndComp
$Comp
L Device:R R13
U 1 1
P 8250 4250
F 0 "R13" H 8320 4296 50  0000 L CNN
F 1 "1k" H 8320 4205 50  0000 L CNN
F 2 "Resistor_SMD:R_0805_2012Metric_Pad1.15x1.40mm_HandSolder" V 8180 4250 50  0001 C CNN
F 3 "~" H 8250 4250 50  0001 C CNN
	1    8250 4250
	1    0    0    -1  
$EndComp
Wire Wire Line
	8250 4000 8250 4100
Wire Wire Line
	7900 4000 7900 4100
$Comp
L Connector:TestPoint TP3
U 1 1
P 4600 3350
F 0 "TP3" V 4795 3422 50  0000 C CNN
F 1 "MISO" V 4704 3422 50  0000 C CNN
F 2 "TestPoint:TestPoint_Pad_D1.5mm" H 4800 3350 50  0001 C CNN
F 3 "~" H 4800 3350 50  0001 C CNN
	1    4600 3350
	0    -1   -1   0   
$EndComp
$Comp
L Connector:TestPoint TP4
U 1 1
P 4600 3450
F 0 "TP4" V 4795 3522 50  0000 C CNN
F 1 "GPIO9" V 4704 3522 50  0000 C CNN
F 2 "TestPoint:TestPoint_Pad_D1.5mm" H 4800 3450 50  0001 C CNN
F 3 "~" H 4800 3450 50  0001 C CNN
	1    4600 3450
	0    -1   -1   0   
$EndComp
$Comp
L Connector:TestPoint TP2
U 1 1
P 4600 3250
F 0 "TP2" V 4795 3322 50  0000 C CNN
F 1 "CSO" V 4704 3322 50  0000 C CNN
F 2 "TestPoint:TestPoint_Pad_D1.5mm" H 4800 3250 50  0001 C CNN
F 3 "~" H 4800 3250 50  0001 C CNN
	1    4600 3250
	0    -1   -1   0   
$EndComp
$Comp
L Connector:TestPoint TP1
U 1 1
P 4600 3050
F 0 "TP1" V 4795 3122 50  0000 C CNN
F 1 "ADC" V 4704 3122 50  0000 C CNN
F 2 "TestPoint:TestPoint_Pad_D1.5mm" H 4800 3050 50  0001 C CNN
F 3 "~" H 4800 3050 50  0001 C CNN
	1    4600 3050
	0    -1   -1   0   
$EndComp
$Comp
L Connector:TestPoint TP11
U 1 1
P 2100 2400
F 0 "TP11" H 2158 2518 50  0000 L CNN
F 1 "5V" H 2158 2427 50  0000 L CNN
F 2 "TestPoint:TestPoint_Pad_D1.5mm" H 2300 2400 50  0001 C CNN
F 3 "~" H 2300 2400 50  0001 C CNN
	1    2100 2400
	1    0    0    -1  
$EndComp
Connection ~ 2100 2400
Wire Wire Line
	2100 2400 2300 2400
$Comp
L Connector:TestPoint TP10
U 1 1
P 2000 1200
F 0 "TP10" H 2058 1318 50  0000 L CNN
F 1 "28V" H 2058 1227 50  0000 L CNN
F 2 "TestPoint:TestPoint_Pad_D1.5mm" H 2200 1200 50  0001 C CNN
F 3 "~" H 2200 1200 50  0001 C CNN
	1    2000 1200
	1    0    0    -1  
$EndComp
$Comp
L Connector:TestPoint TP12
U 1 1
P 2100 3800
F 0 "TP12" H 2158 3918 50  0000 L CNN
F 1 "3.3V" H 2158 3827 50  0000 L CNN
F 2 "TestPoint:TestPoint_Pad_D1.5mm" H 2300 3800 50  0001 C CNN
F 3 "~" H 2300 3800 50  0001 C CNN
	1    2100 3800
	1    0    0    -1  
$EndComp
Connection ~ 2100 3800
Wire Wire Line
	2100 3800 2300 3800
Wire Wire Line
	1050 1750 1800 1750
Wire Wire Line
	1800 1800 1800 1750
Connection ~ 1800 1750
Wire Wire Line
	1800 1750 2500 1750
Wire Wire Line
	950  1150 1000 1150
Wire Wire Line
	1000 1250 950  1250
Wire Wire Line
	1700 1250 2000 1250
Wire Wire Line
	2000 1200 2000 1250
Connection ~ 2000 1250
Wire Wire Line
	2000 1250 2500 1250
$EndSCHEMATC
